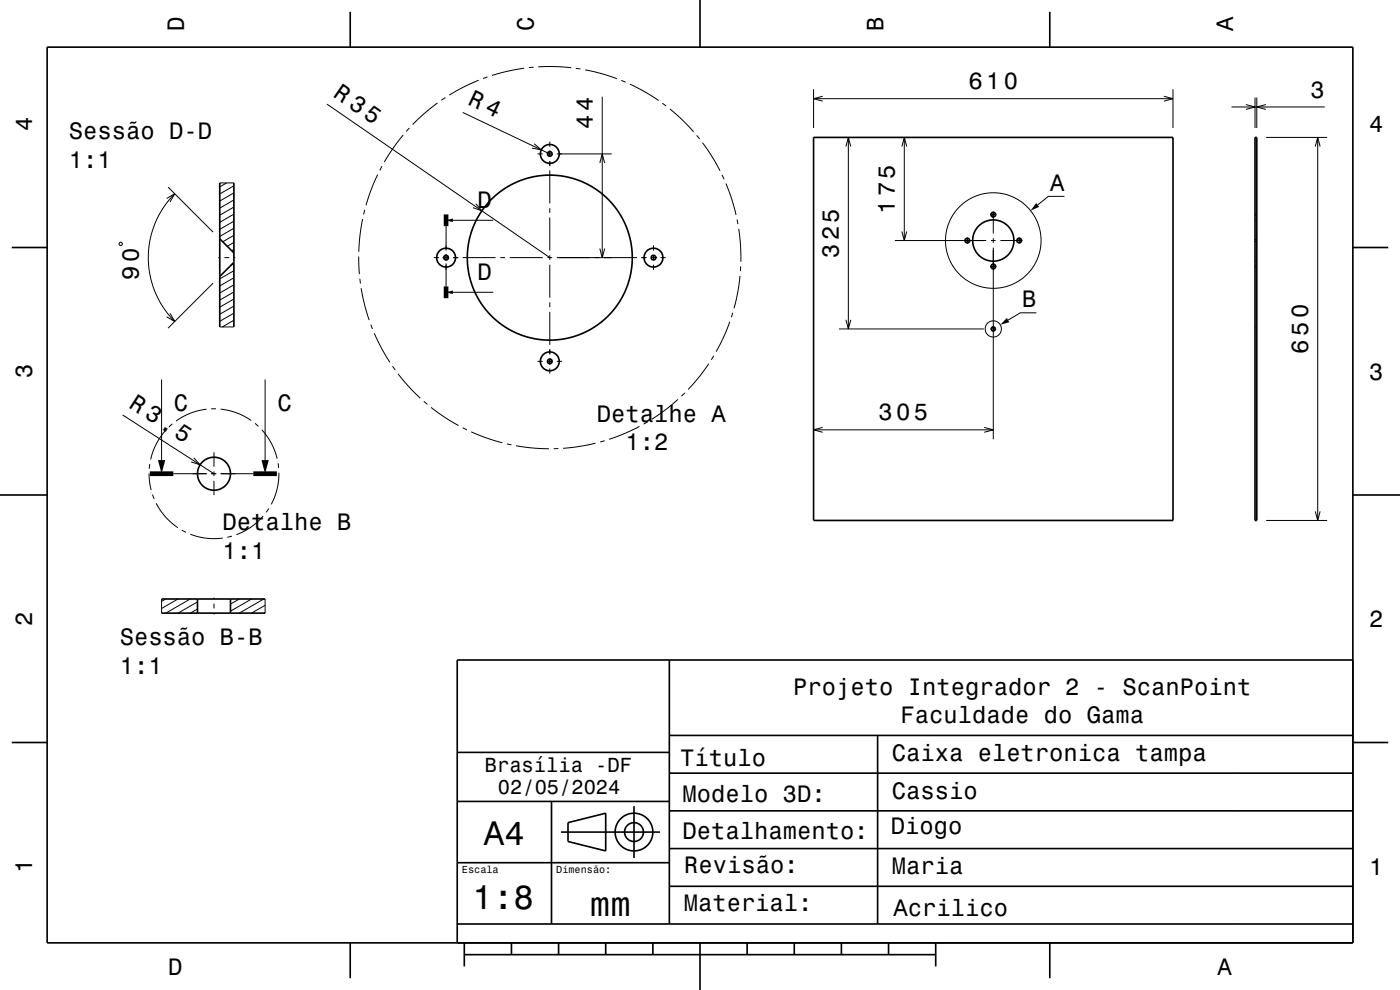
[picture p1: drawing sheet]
<svg xmlns="http://www.w3.org/2000/svg" width="297mm" height="210mm" viewBox="0 0 297 210" stroke-linecap="round" stroke-linejoin="round" font-family="sans-serif">
<g fill="none" stroke="#000" stroke-width=".21">
<path d="M101.6 17l-3.2 1.5-3.1 1.7M103.4 16.3l-.9 .4M111.2 14.5l-3.4 .6-3.4 .9M113.2 14.3l-1 .1M114.2 14.2l3.2-.1 3.8 .3M122.2 14.5l1 .1M124.1 14.8l3.4 .8 3.4 1.1M131.8 17.1l.9 .3M133.6 17.8l3.2 1.7 2.9 1.8M172.6 18.9v8.2M248.8 18.9v8.2M35.7 39.7l9.5 9.5"/>
<path d="M46.6 38.8h3M48.1 38.8l-1.5 .8M49.6 39.4l-3 1.7M69.4 22.1l47.2 32.5M80.1 37l-1.3 3-1.2 3.6M81 35.2l-.4 .9M85.5 28.6l-2 2.6-2 3.2M86.9 27.1l-.7 .8M92.8 21.8l-2.7 2.2-2.6 2.4M94.5 20.7l-.9 .6M98.2 23.9l18.4 8.7M113.3 30.5l1.5 1.3-1.9-.4"/>
<path d="M114 32.6h1.1M116.1 32.6h1M116.6 30v1.2M116.6 31.9v1.3M116.6 34.1v1.1M116.6 36.1v7.1M118.1 32.6h11.7M127.2 34.6l.6-2 .5 2M127.8 20.5v34.1M140.5 21.9l.8 .6M142.1 23.1l2.8 2.5 2.3 2.4M147.8 28.7l.6 .8"/>
<path d="M149 30.3l2 2.9 1.7 3M153.2 37.1l.4 .9M154 38.9l1.3 3.6 .9 3.1M172.6 20.9h76.2M174.5 20.4l-1.9 .5 1.9 .6M179.5 31.1l.5-1.9 .5 1.9M180 29.2v40.6M191.3 31.1l.5-1.9 .6 1.9M191.8 29.2v21.8M246.9 20.4l1.9 .5-1.9 .6M261.2 22.7h19.8M264.3 22.2l1.9 .5-1.9 .5"/>
<path d="M266.2 20.7v6.4M266.6 20.7v6.4M268.6 22.2l-2 .5 2 .5M268.6 29.2h12.9M279 31.1l.5-1.9 .6 1.9M279.5 29.2v81.2M25.5 51.4l.5 .2-.3 .5-.4-.3zM35.3 42.1l1.8-1-1 1.7M37.1 41.1l-2.4 2.9-1.8 3.3-1.1 3.6-.3 3.7 .3 3.7 1.2 3.8 1.6 3.1 2.5 3M46.3 54.6h.3M47.6 54.6h1M49.6 58.9l-3 1.8"/>
<path d="M49.6 57.4l-3 1.8M49.6 55.9l-.6 .4M49.6 52.9l-.4 .3M49.6 51.4l-1.4 .8M49.6 49.9l-2.3 1.4M49.6 48.4l-3 1.8M49.6 46.9l-3 1.8M49.6 45.4l-3 1.7M49.6 43.9l-3 1.7M49.6 42.4l-3 1.7M49.6 40.9l-3 1.7M49.6 54.6h.3"/>
<path d="M76.1 54.4l.1 3.7M76.3 59.1l.2 1M76.9 46.5l-.5 3.2-.3 3.7M77.4 44.5l-.3 1M92 54.6h1.1M93.9 54.6h1.2M94.6 48v5.1M94.6 53.9v1.2M94.6 55.9v4.9M96.1 46.7h8.5M96.1 54.6h1.1M98.1 54.6h7"/>
<path d="M100.9 43.2l1.3 1.5-1.9-.6M106.1 54.6h1M108.1 54.6h7M116.1 54.6h1M116.6 44.2v.9M116.6 46.2v6.9M116.6 54.2v.9M116.6 56.2v7M118.1 54.6h17M127.2 52.7l.6 1.9 .5-1.9M136 54.6h1.1M138.1 54.6h1.3"/>
<path d="M138.6 52v1.1M138.6 54.2v.9M138.6 56.2v1M140.1 54.6h1.1M156.4 46.6l.1 1M156.7 48.5l.4 3.5 .1 3.5M157 58.5l-.5 3.5-.8 3.4M157.1 56.5v1M189.8 51h19.4M191.3 49.1l.5 1.9 .6-1.9M205.2 50.4v1.3M210.1 45.5h1.3"/>
<path d="M210.1 56.5h1.3M210.2 51h1M210.7 44.9v4.6M210.7 50.5v1M210.7 52.5v40.7M212.2 51h4.7M216.2 50.4v1.3M225.8 41.7h-3.4l-2.3 1.8M266.2 45.6l.2 .2M266.2 46.7h.2M266.2 55.4h.2M266.2 51.1l.2 .2"/>
<path d="M266.2 56.6l.2 .2M266.4 45.3l-.2 .1M266.4 50.8l-.2 .1M266.4 56.3l-.2 .1M266.5 45.9l.1 .1M266.5 46.7h.1M266.5 55.4h.1M266.5 51.4l.1 .1M266.5 56.9l.1 .1M266.6 45l-.1 .2M266.6 50.5l-.1 .2M266.6 56l-.1 .2"/>
<path d="M36.1 66.5l1 1.7-1.8-1M45.2 60.1l-9.5 9.5M46.6 69.4h3M49.6 67.9l-2.4 1.5M49.6 66.4l-3 1.8M49.6 64.9l-3 1.8M49.6 63.4l-3 1.8M49.6 61.9l-3 1.8M49.6 60.4l-3 1.8M76.6 61.1l.7 3.4 1 3.4M78.7 68.8l.3 1M79.4 70.7l1.4 2.9 1.9 3.3"/>
<path d="M83.3 77.7l.6 .8M84.4 79.3l2.1 2.5 2.7 2.7M96.1 62h8.5M114 76.7h1.1M116.1 76.7h1M116.6 64.1v1.1M116.6 66.1v7M116.6 74.1v1M116.6 76.2v1.2M116.6 78.2v1.1M118.1 76.7h1.1M150.4 77.2l-2.1 2.8-2.3 2.6"/>
<path d="M151.4 75.5l-.5 .8M154.8 68.2l-1.3 3.3-1.6 3.1M155.5 66.3l-.3 1M178 69.8h30.7M179.5 67.8l.5 2 .5-2M210.1 69.8h1.2M219.9 66.4h-3.4l-2.6 1.5M266.2 69.3h.2M266.2 70.2h.2M266.5 69.3h.1M266.5 70.2h.1M26 88l19.4 12.5"/>
<path d="M31.8 98.4l-.1 1M34.3 80.5v17.1M35.1 91.3l-1.1 1.4-.8 1.5-.8 1.6-.4 1.7M36.6 89.9l-.8 .7M41.1 97.1l1.4 1.5-2-.6M43.8 86.8l-1.7 .3-1.7 .5-1.6 .8-1.4 .9M45.4 95.9v3.1M45.4 100v1M45.8 86.7h-1M46.8 86.8l1.7 .3 1.7 .5 1.6 .7 1.5 .9M54.1 89.8l.7 .7M55.5 91.2l1.1 1.3 1 1.5 .7 1.6 .5 1.7"/>
<path d="M56.2 80.5v17.1M59 98.3l.1 1M89.9 85.1l.8 .7M91.4 86.4l2.7 1.9 3.2 2M98.2 90.7l.9 .5M100 91.6l3 1.2 3.6 1.1M107.5 94.2l1 .2M109.5 94.6l3.2 .4 3.8 .2M118.5 95.2h-1M126.4 94l-3 .6-3.9 .5M128.3 93.5l-1 .3M135.7 90.4l-3.4 1.7-3.1 1.1"/>
<path d="M137.4 89.5l-.9 .5M143.8 84.7l-2.7 2.2-2.8 2M145.3 83.3l-.7 .7M172.6 91.2h38.1M174.5 90.7l-1.9 .5 1.9 .5M208.8 90.7l1.9 .5-1.9 .5M31.6 100.4l.1 1.8 .4 1.8M32.3 104.9l.4 .9M33.1 106.8l.9 1.5 1.3 1.5 2.4 2.1M36.8 100.5h7.1M38.6 112.5l.9 .4M40.4 113.3l1.6 .5 1.8 .4 1.7 .1 1.8-.2"/>
<path d="M44.8 100.5h1.1M45.4 102v3M46.8 100.5h6.9M49.2 113.7l-1 .3M55.8 109.5l-1.2 1.2-1.3 1.1-1.8 1-1.3 .6M57 107.9l-.5 .8M59.2 100.3l-.1 1.7-.3 1.7-.5 1.7-.8 1.6M268.6 110.4h12.9M279 108.5l.5 1.9 .6-1.9M34.3 127.1v3M35.2 127.1l-.9 .5M37.8 127.1l-3.5 2"/>
<path d="M40.4 127.1l-5.2 3M41.9 129.2l-1.5 .9M41.9 127.7l-4.1 2.4M45.4 126.8v.3M45.4 128.1v1M45.4 130.1v.3M50.8 127.1l-1.9 1M53.4 127.1l-4.5 2.5M56 127.1l-5.2 3M56.2 129.9l-.2 .2M56.2 128.4l-2.8 1.7M56.2 127.1v3"/>
<circle cx="210.7" cy="51" r="10.1"/>
<circle cx="210.7" cy="69.8" r="1.72"/>
</g>
<g fill="none" stroke="#000" stroke-width=".35">
<path d="M10 10h277v190h-277zM74.3 2.5v7.5M148.5 0v10M222.7 2.5v7.5M46.6 38.8v30.6M49.6 38.8v30.6M172.6 29.2h76.2v81.2h-76.2zM266.2 29.2h.4v81.2h-.4zM2.5 52.5h7.5M46.6 50.7l3 3M49.6 55.7l-3 2.9M205.1 51l.2-.1v.2h-.1z"/>
<path d="M210.6 45.5l.2-.1v.2h-.1zM210.6 56.5l.2-.1v.2h-.1zM216.1 51l.2-.1v.2h-.1zM287 52.5h7.5M0 105h10M287 105h10M34.3 127.1h21.9M34.3 130.1h21.9M41.9 127.1v3M48.9 127.1v3M142 140v56M287 140h-190v60"/>
<path d="M2.5 157.5h7.5M97.1 159.6h45M142 156h145M186.2 156v40M287 157.5h7.5M97 170h45M117 170v26M119 176.5h21M120.5 174.5l8-2v8l-8-2zM134.5 171v11M142 172h145M142 164h145"/>
<path d="M97 196h190M97 183h45M142 188h145M142 180h145M74.3 200v7.5M98.5 202.5h100M98.5 200v5M108.5 200v2.5M118.5 200v2.5M128.5 200v2.5M138.5 200v2.5M148.5 200v10"/>
<path d="M158.5 200v2.5M168.5 200v2.5M178.5 200v2.5M188.5 200v2.5M198.5 200v5M222.7 200v7.5"/>
<circle cx="116.6" cy="32.6" r="2"/>
<circle cx="116.6" cy="32.6" r=".5"/>
<circle cx="94.6" cy="54.7" r="2"/>
<circle cx="94.6" cy="54.7" r=".5"/>
<circle cx="116.6" cy="54.7" r="17.5"/>
<circle cx="138.6" cy="54.6" r="2"/>
<circle cx="138.6" cy="54.7" r=".5"/>
<circle cx="205.2" cy="51" r=".5"/>
<circle cx="210.7" cy="45.5" r=".5"/>
<circle cx="210.7" cy="56.5" r=".5"/>
<circle cx="210.7" cy="51" r="4.4"/>
<circle cx="216.2" cy="51" r=".5"/>
<circle cx="116.6" cy="76.6" r=".5"/>
<circle cx="116.6" cy="76.7" r="2"/>
<circle cx="210.7" cy="69.8" r=".44"/>
<circle cx="45.4" cy="100.5" r="3.5"/>
<circle cx="134.5" cy="176.5" r="2"/>
<circle cx="134.5" cy="176.5" r="4"/>
</g>
<path d="M94.6 45.5v2.5M94.6 60.8v2.5M31.8 100.5h5M53.7 100.5h5" fill="none" stroke="#000" stroke-width="1" stroke-linecap="butt"/>
<g fill="#000">
<path d="M94.6 46.7l1.5-.4v.8z" fill-rule="evenodd"/>
<path d="M219.8 43.1l.7 .8-1.9 .8z" fill-rule="evenodd"/>
<path d="M94.6 62l1.5-.4v.8z" fill-rule="evenodd"/>
<path d="M213.6 67.5l.5 .8-1.9 .6z" fill-rule="evenodd"/>
<path d="M33.5 97.6h1.6l-.8 2.9z" fill-rule="evenodd"/>
<path d="M55.5 97.6h1.5l-.8 2.9z" fill-rule="evenodd"/>
</g>
<g font-size="7.2">
<text x="102.7" y="179.3">A4</text>
<text x="100.3" y="192.9">1:8</text>
<text x="125.2" y="194.3">mm</text>
</g>
<g font-size="5">
<text x="39" y="6.5" transform="rotate(-90 39 6.5)">D</text>
<text x="113.2" y="6.5" transform="rotate(-90 113.2 6.5)">C</text>
<text x="187.4" y="6.5" transform="rotate(-90 187.4 6.5)">B</text>
<text x="261.6" y="6.5" transform="rotate(-90 261.6 6.5)">A</text>
<text x="70.5" y="20.4" transform="rotate(35 70.5 20.4)">R 35</text>
<text x="99" y="22" transform="rotate(26 99 22)">R 4</text>
<text x="205.5" y="18.9">610</text>
<text x="278" y="20.7">3</text>
<text x="6.8" y="27.8" transform="rotate(-90 6.8 27.8)">4</text>
<text x="14.6" y="29.5">Sessão D-D</text>
<text x="125.8" y="27.3" transform="rotate(-90 125.8 27.3)">44</text>
<text x="290.5" y="28.1">4</text>
<text x="14.6" y="35.6">1:1</text>
<text x="222.8" y="40.5">A</text>
<text x="101.3" y="44.1">D</text>
<text x="189.8" y="45.3" transform="rotate(-90 189.8 45.3)">175</text>
<text x="29.5" y="59.3" transform="rotate(-90 29.5 59.3)">90</text>
<text x="101.3" y="59.4">D</text>
<text x="178" y="54.7" transform="rotate(-90 178 54.7)">325</text>
<text x="216.8" y="65.2">B</text>
<text x="277.5" y="75" transform="rotate(-90 277.5 75)">650</text>
<text x="6.8" y="80.3" transform="rotate(-90 6.8 80.3)">3</text>
<text x="290.5" y="80.6">3</text>
<text x="27.1" y="86.3" transform="rotate(33 27.1 86.3)">R 3.5</text>
<text x="36.9" y="87.2">C</text>
<text x="58.9" y="87.2">C</text>
<text x="126.6" y="89.5">Detalhe A</text>
<text x="186.4" y="89.2">305</text>
<text x="132.7" y="95.6">1:2</text>
<text x="47.2" y="112.4">Detalhe B</text>
<text x="47.2" y="118.5">1:1</text>
<text x="6.8" y="132.8" transform="rotate(-90 6.8 132.8)">2</text>
<text x="25.4" y="136.9">Sessão B-B</text>
<text x="290.5" y="133.1">2</text>
<text x="25.4" y="143">1:1</text>
<text x="168.3" y="147.3">Projeto Integrador 2 - ScanPoint</text>
<text x="191.1" y="153.4">Faculdade do Gama</text>
<text x="189.2" y="161.4">Caixa eletronica tampa</text>
<text x="144.3" y="162.6">Título</text>
<text x="144.8" y="170">Modelo 3D:</text>
<text x="189.2" y="169.4">Cassio</text>
<text x="144.8" y="178">Detalhamento:</text>
<text x="189" y="176.8">Diogo</text>
<text x="6.8" y="185.3" transform="rotate(-90 6.8 185.3)">1</text>
<text x="145.1" y="185.2">Revisão:</text>
<text x="189.2" y="185.4">Maria</text>
<text x="290.5" y="185.6">1</text>
<text x="145.1" y="193.2">Material:</text>
<text x="189.6" y="194.2">Acrilico</text>
<text x="35.7" y="206.8">D</text>
<text x="258.3" y="206.8">A</text>
</g>
<g font-size="4.3">
<text x="102.9" y="163.8">Brasília -DF</text>
<text x="105.6" y="168.4">02/05/2024</text>
</g>
<g font-size="2.2">
<text x="98" y="185.1">Escala</text>
<text x="118" y="185.1">Dimensão:</text>
</g>
</svg>
